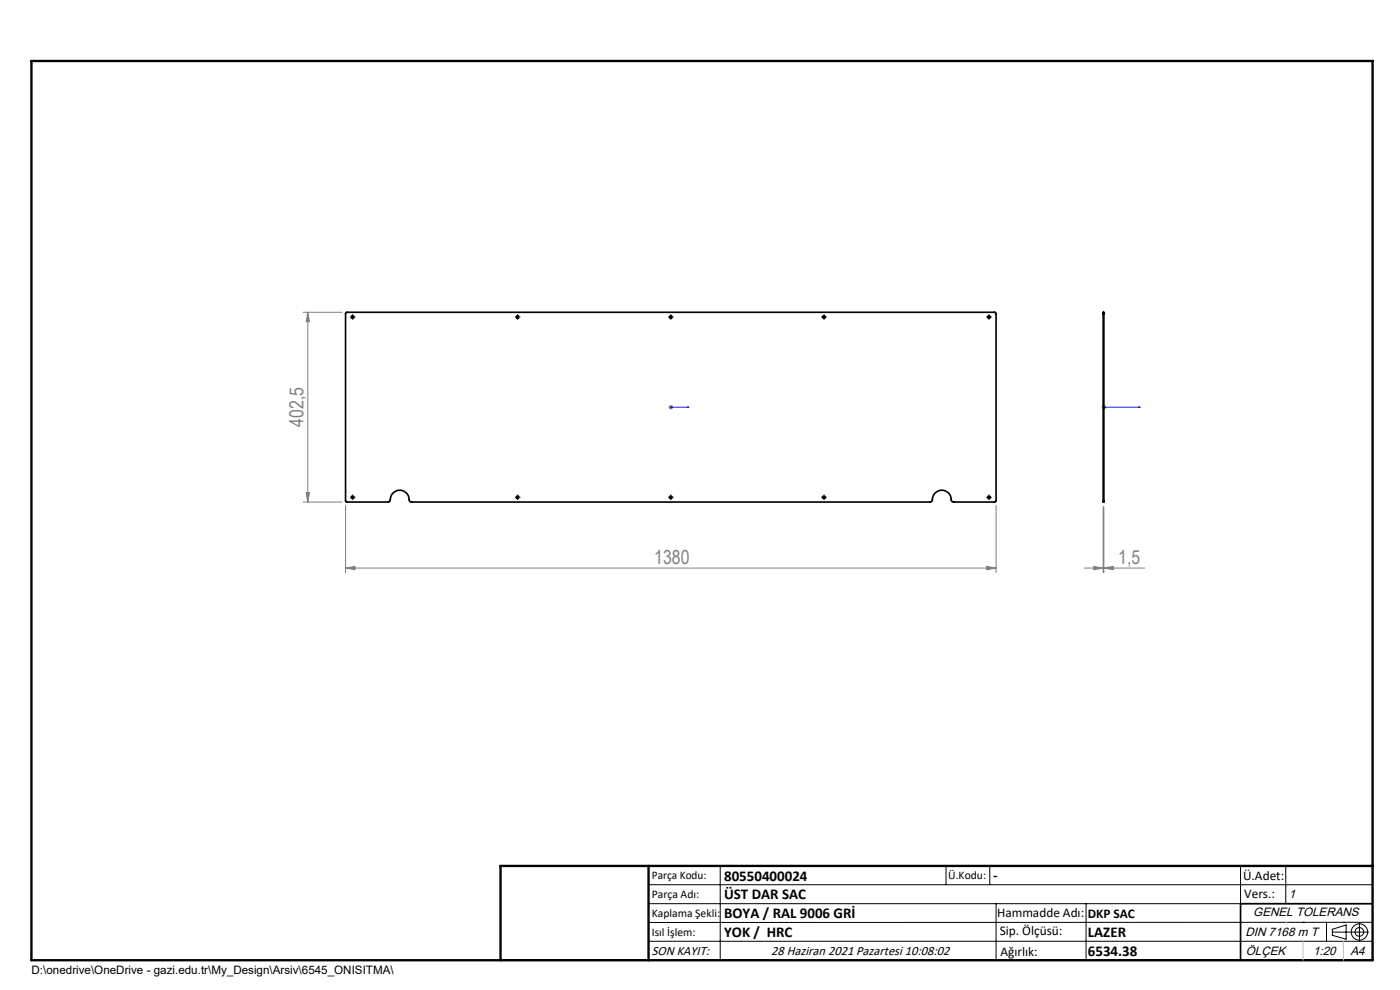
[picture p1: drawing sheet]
<svg xmlns="http://www.w3.org/2000/svg" width="297mm" height="210mm" viewBox="0 0 297 210" stroke-linecap="round" stroke-linejoin="round" font-family="sans-serif">
<g fill="none" stroke="#000" stroke-width=".21">
<path d="M74.5 67.2h.5M74.8 67v.5M109.5 67.2h.6M109.8 67v.5M142.1 67.2h.5M142.3 67v.5M174.6 67.2h.4M174.8 67v.5M209.5 67.2h.5M209.8 67v.5M74.5 105.5h.5M74.8 105.3v.5"/>
<path d="M109.5 105.5h.6M109.8 105.3v.5M142.1 105.5h.5M142.3 105.3v.5M174.6 105.5h.4M174.8 105.3v.5M209.5 105.5h.5M209.8 105.3v.5M137.6 187.7h153.6M137.6 191.7h153.6M137.6 199.7h153.6M152.8 183.7v20"/>
<path d="M200.7 183.7v4M210 183.7v4M211.3 191.7v12M230.4 191.7v12M263.2 183.7v20M272.8 183.7v8M276.4 195.6h.1M281.4 195.6v4.1M282.6 197.7h7.8M282.6 197.1l3-.9v3l-3-.8zM285 195.6h.1M288.4 195.8v3.8"/>
<path d="M291.2 195.6l-153.6 .1"/>
<circle cx="288.4" cy="197.7" r="1.74"/>
<circle cx="288.4" cy="197.7" r=".93"/>
</g>
<path d="M142.2 86.4h.2zM142.3 86.4h.1M142.3 86.4h3.9M146.2 86.4h-.4h.4M234.1 86.4h.2zM234.2 86.4h.1M234.2 86.4h7.7M241.9 86.4h-.4h.4" fill="none" stroke="#00f" stroke-width=".21"/>
<g fill="none" stroke="#808080" stroke-width=".21">
<path d="M64.3 66.2h8.3M65.3 66.2v40.3M65.3 66.2l.4 2.1h-.8zM141.8 86.4h1M142 86l.7 .7M142.3 85.9v1M142.7 86l-.7 .7M233.7 86.4h1M233.8 86l.7 .7M234.2 85.9v1M234.5 86l-.7 .7M64.3 106.5h8.3"/>
<path d="M64.9 104.5h.8l-.4 2zM73.3 107.2v14.3M211.3 107.2v14.3M234 107.5v14M234.2 107.5v14M73.3 120.5l2-.4v.8zM73.3 120.5h138M209.3 120.1l2 .4-2 .4zM230 120.5h12.9M232 120.1l2 .4-2 .4zM234.2 120.5l2-.4v.8z"/>
</g>
<g fill="none" stroke="#000" stroke-width=".21" stroke-dasharray="15.2 1.3 1.3 1.3">
<path d="M74.3 67.2h.1M74.8 66.7h.1M74.8 67.7v.1M75.3 67.2h.1M109.3 67.2h.1M109.8 66.7h.1M109.8 67.7v.1M110.3 67.2h.1M141.8 67.2h.1M142.3 66.7h.1M142.3 67.7v.1M142.8 67.2h.1"/>
<path d="M174.3 67.2h.1M174.8 66.7h.1M174.8 67.7v.1M175.3 67.2h.1M209.3 67.2h.1M209.8 66.7h.1M209.8 67.7v.1M210.3 67.2h.1M74.3 105.5h.1M74.8 105h.1M74.8 106h.1M75.3 105.5h.1"/>
<path d="M109.3 105.5h.1M109.8 105h.1M109.8 106h.1M110.3 105.5h.1M141.8 105.5h.1M142.3 105h.1M142.3 106h.1M142.8 105.5h.1M174.3 105.5h.1M174.8 105h.1M174.8 106h.1M175.3 105.5h.1"/>
<path d="M209.3 105.5h.1M209.8 105h.1M209.8 106h.1M210.3 105.5h.1"/>
</g>
<path d="M291.2 191.7h-28v12M106.2 203.7h185" fill="none" stroke="#000" stroke-width=".35"/>
<path d="M6.7 12.9h284.5v190.8h-284.5zM137.6 183.7v20M291.2 183.7h-185v20" fill="none" stroke="#000" stroke-width=".5"/>
<path d="M272.8 195.6h.1M276.4 199.7v4M285 199.7v4" fill="none" stroke="#c0c0c0" stroke-width=".21"/>
<g fill="#00f">
<path d="M145.8 86.4h.4zM142.2 86.4h.2z"/>
<path d="M234.1 86.4h.2zM241.5 86.4h.4z"/>
</g>
<g fill="#808080">
<path d="M73.3 120.5l2-.4v.8zM209.3 120.1l2 .4-2 .4zM232 120.1l2 .4-2 .4zM234.2 120.5l2-.4v.8z"/>
<path d="M65.3 66.2l.4 2.1h-.8zM64.9 104.5h.8l-.4 2z"/>
</g>
<g fill="none" stroke="#000" stroke-width=".35">
<path d="M73.3 66.4l.3-.2h137.5l.2 .4v39.6l-.2 .3h-8.8a.56 .56 0 0 1-.5-.8 2.05 2.05 0 0 0-2.3-1.7 2.05 2.05 0 0 0-1.8 2.3l-.3 .2h-110.2a.62 .62 0 0 1-.4-.8 2.05 2.05 0 0 0-2.3-1.7 2.05 2.05 0 0 0-1.8 2.3l-.3 .2h-8.8l-.3-.2zM234 66.6v-.4h.2v.4M234 66.6h.2M234 66.6v39.6M234.2 66.6v39.6M234 106.2v.3h.2v-.3M234 106.2h.2"/>
<circle cx="74.8" cy="67.2" r=".27"/>
<circle cx="109.8" cy="67.2" r=".27"/>
<circle cx="142.3" cy="67.2" r=".26"/>
<circle cx="174.8" cy="67.2" r=".26"/>
<circle cx="209.8" cy="67.2" r=".27"/>
<circle cx="74.8" cy="105.5" r=".27"/>
<circle cx="109.8" cy="105.5" r=".27"/>
<circle cx="142.3" cy="105.5" r=".26"/>
<circle cx="174.8" cy="105.5" r=".26"/>
<circle cx="209.8" cy="105.5" r=".27"/>
</g>
<g font-size="4.1" fill="#808080">
<text x="64.4" y="90.6" transform="rotate(-90 64.4 90.6)">402,5</text>
<text x="138.8" y="119.6">1380</text>
<text x="237.2" y="119.6">1,5</text>
</g>
<g font-size="3.2">
<text x="153.6" y="186.8">80550400024</text>
<text x="153.6" y="190.8">ÜST DAR SAC</text>
<text x="210.7" y="186.6">-</text>
<text x="153.6" y="194.8">BOYA / RAL 9006 GRİ</text>
<text x="153.6" y="198.8">YOK / HRC</text>
<text x="230.8" y="198.7">LAZER</text>
<text x="230.8" y="202.8">6534.38</text>
</g>
<g font-size="2.8">
<text x="263.7" y="186.7">Ü.Adet:</text>
<text x="263.9" y="190.5">Vers.:</text>
<text x="211.5" y="194.5">Hammadde Adı:</text>
<text x="230.8" y="194.7">DKP SAC</text>
<text x="138.3" y="202.6">SON KAYIT:</text>
<text x="163.6" y="202.6">28 Haziran 2021 Pazartesi 10:08:02</text>
<text x="212.1" y="198.4">Sip. Ölçüsü:</text>
<text x="212.2" y="202.7">Ağırlık:</text>
</g>
<g font-size="2.6">
<text x="273.4" y="190.4">1</text>
<text x="265.9" y="194.4">GENEL TOLERANS</text>
<text x="264.2" y="198.5">DIN 7168 m T</text>
<text x="264.3" y="202.6">ÖLÇEK</text>
<text x="278.5" y="202.6">1:20</text>
<text x="286.5" y="202.6">A4</text>
</g>
<g font-size="2.5">
<text x="138.3" y="186.4">Parça Kodu:</text>
<text x="138.3" y="190.5">Parça Adı:</text>
<text x="201.2" y="186.5">Ü.Kodu:</text>
<text x="138.3" y="194.5">Kaplama Şekli:</text>
<text x="138.3" y="198.6">Isıl İşlem:</text>
<text x="6.7" y="206.7">D:\onedrive\OneDrive - gazi.edu.tr\My_Design\Arsiv\6545_ONISITMA\</text>
</g>
</svg>
